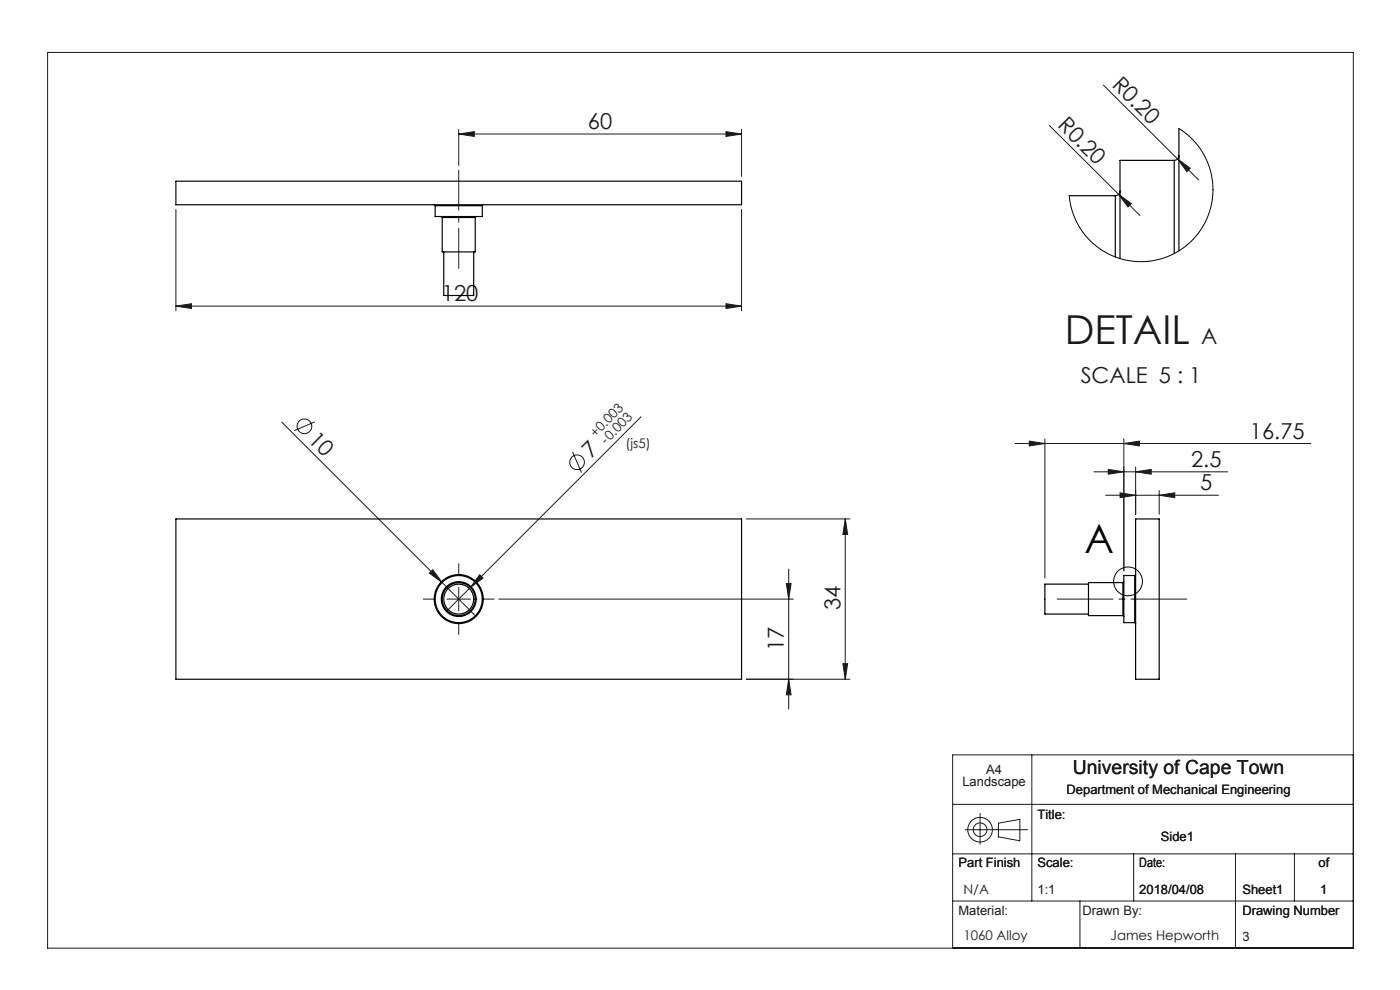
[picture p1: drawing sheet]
<svg xmlns="http://www.w3.org/2000/svg" width="297mm" height="210mm" viewBox="0 0 297 210" stroke-linecap="round" stroke-linejoin="round" font-family="sans-serif">
<g fill="none" stroke="#191924" stroke-width=".21">
<path d="M10.1 11.1h277v190h-277zM234.1 18l20.2 20.2M97.3 28.4l3.3-.5v1zM97.3 27.4v7.7M97.3 28.4h60M154 27.9l3.3 .5-3.3 .5zM157.3 27.4v10M222.6 26.6l19.2 19.1M249.8 33.7l2.7 2-.7 .7zM37.3 44.4v21.5M157.3 44.4v21.5M237.3 41.2l2.7 2-.7 .7z"/>
<path d="M37.3 64.9l3.3-.5v1zM37.3 64.9h120M154 64.4l3.3 .5-3.3 .5zM59.8 89.6l34 33.9M66.8 89.5l-4.4 1.9M121.5 95.9l1.9 4.4M136 88.4l-41.2 41.2M215.3 94.1h62.8M218.4 93.6l3.3 .5-3.3 .5zM221.7 93.1v29.5M235.1 99.6l3.3 .5-3.3 .5zM238.4 94.1l3.3-.5v1z"/>
<path d="M238.4 93.1v28M240.9 99.1v10M158.3 110.1h22M179.3 110.1l.5 3.3h-1zM179.3 110.1v34M232.1 100.1h28.3M234.6 105.1h23.9M237.6 104.5l3.3 .6-3.3 .5zM240.9 100.1l3.3-.5v1zM245.9 105.1l3.3-.6v1.1zM245.9 104.1v5M91.1 121.6l.7-.7 2 2.6z"/>
<path d="M93.8 123.5l7.1 7.1M94.8 127.1h5M97.3 124.6v5M101.8 121.9l.7 .7-2.7 2zM105.8 127.1h62.5M166.8 123.8h1l-.5 3.3zM167.3 120.7v29.7M158.3 144.1h22M167.3 144.1l.5 3.3h-1zM178.8 140.8h1l-.5 3.3zM202.1 170.6h85M204.8 176h13.2"/>
<path d="M207.9 172.5v6.6M211.8 177.5l4.5 .8M211.8 177.5v-2.9l4.6-.8v4.6M218.9 160.1v31M287.1 160.1h-85v41M202.1 191.1h85M202.1 181.1h85M229.1 191.1v10M240.5 181.1v10M262.1 181.1v20M274.6 181.1v10"/>
<circle cx="64.6" cy="90.4" r="1.56"/>
<circle cx="122.4" cy="98.1" r="1.56"/>
<circle cx="207.9" cy="176" r="1.45"/>
<circle cx="207.9" cy="176" r="2.61"/>
</g>
<circle cx="239.3" cy="123.3" r="3.1" fill="none" stroke="#000" stroke-width=".21"/>
<path d="M92.3 127.1h-2.5M97.3 122.1v-2.5M97.3 132.1v2.5M102.3 127.1h2.5" fill="none" stroke="#191924" stroke-width=".21" stroke-dasharray="15.2 1.3 1.3 1.3"/>
<path d="M97.3 56.9v-20.8" fill="none" stroke="#191924" stroke-width=".21" stroke-dasharray="15.2 1.3 1.3 1.3" stroke-dashoffset="6.7"/>
<path d="M251.8 127.1h-27.5" fill="none" stroke="#191924" stroke-width=".21" stroke-dasharray="15.2 1.3 1.3 1.3" stroke-dashoffset="3.4"/>
<g fill="#191924">
<path d="M91.1 121.6l.7-.7 2 2.6z"/>
<path d="M249.8 33.7l2.7 2-.7 .7z"/>
<path d="M237.3 41.2l2.7 2-.7 .7z"/>
<path d="M101.8 121.9l.7 .7-2.7 2z"/>
<path d="M154 64.4l3.3 .5-3.3 .5zM37.3 64.9l3.3-.5v1zM238.4 94.1l3.3-.5v1zM218.4 93.6l3.3 .5-3.3 .5z"/>
<path d="M97.3 28.4l3.3-.5v1zM154 27.9l3.3 .5-3.3 .5zM237.6 104.5l3.3 .6-3.3 .5zM245.9 105.1l3.3-.6v1.1zM235.1 99.6l3.3 .5-3.3 .5zM240.9 100.1l3.3-.5v1z"/>
<path d="M178.8 140.8h1l-.5 3.3zM179.3 110.1l.5 3.3h-1z"/>
<path d="M166.8 123.8h1l-.5 3.3zM167.3 144.1l.5 3.3h-1z"/>
</g>
<g fill="none" stroke="#000" stroke-width=".25">
<path d="M37.3 38.4h120v5h-120zM249.1 34h-11.5v20.8M249.1 34v19.8M250.1 33a1 1 0 0 1-1 1M250.1 27.3v25.9M92.1 43.4l.2 .2M92.3 43.6v2.3h10v-2.3M92.3 43.6h10M93.6 45.9l.2 .2M93.8 46.1v7.3h7v-7.3M93.8 46.1h7M94.1 53.4v9.3h6.4v-9.3"/>
<path d="M101 45.9l-.2 .2M102.5 43.4l-.2 .2M226.8 41.5h9.8M236.6 41.5v13M237.6 40.5a1 1 0 0 1-1 1M37.3 110.1h120v34h-120zM240.9 110.1h5v34h-5zM230.9 123.9h-9.2v6.4h9.2M238.2 130.6l.2 .2M238.2 123.6h-7.3v7h7.3M238.2 123.6v7M238.4 123.4l-.2 .2"/>
<path d="M240.7 132.1l.2 .2M240.7 122.1h-2.3v10h2.3M240.7 122.1v10M240.9 121.9l-.2 .2"/>
<circle cx="97.3" cy="127.1" r="3.5"/>
<circle cx="97.3" cy="127.1" r="5"/>
<circle cx="97.3" cy="127.1" r="3.2"/>
<circle cx="97.3" cy="127.1" r="5.2"/>
<circle cx="97.3" cy="127.1" r="3.7"/>
</g>
<path d="M250.1 27.3l1.7 1.2 1.4 1.3 1.2 1.4 1 1.7 .8 1.7 .6 1.8 .4 1.9 .1 2.1-.1 1.9-.4 1.9-.6 1.8-.8 1.7-1.1 1.6-1.2 1.5-1.4 1.3-1.7 1.2-1.6 .8-1.8 .7-2.1 .5-1.9 .2-1.9-.1-1.9-.2-1.9-.6-1.7-.7-1.7-1-1.5-1.2-1.4-1.3-1.2-1.6-1-1.8-.8-1.7-.5-1.9-.3-1.9" fill="none" stroke="#000" stroke-width=".21"/>
<text font-size="8.5" fill="#191924" x="225.9" y="73.1">DETAIL</text>
<text font-size="8.5" x="230" y="117.2">A</text>
<g font-size="4.7" fill="#191924">
<text x="235.7" y="18.2" transform="rotate(45 235.7 18.2)">R0.20</text>
<text x="124.7" y="27.4">60</text>
<text x="224.2" y="26.8" transform="rotate(45 224.2 26.8)">R0.20</text>
<text x="93.8" y="63.9">120</text>
<text x="254.8" y="73.1">A</text>
<text x="229.3" y="81.3">SCALE 5 : 1</text>
<text x="65.2" y="93.5" transform="rotate(45 65.2 93.5)">10</text>
<text x="265.2" y="93.1">16.75</text>
<text x="125.4" y="97.5" transform="rotate(-45 125.4 97.5)">7</text>
<text x="252.7" y="99.1">2.5</text>
<text x="254.6" y="104">5</text>
<text x="178.3" y="129.3" transform="rotate(-90 178.3 129.3)">34</text>
<text x="166.3" y="138.2" transform="rotate(-90 166.3 138.2)">17</text>
</g>
<text font-size="4.1" fill="#191924" x="227.6" y="164.3">University of Cape Town</text>
<g font-size="2.8" fill="#191924">
<text x="126.3" y="92.8" transform="rotate(-45 126.3 92.8)">+0.003</text>
<text x="128.5" y="94.5" transform="rotate(-45 128.5 94.5)">-0.003</text>
<text x="132.7" y="95.1">(js5)</text>
<text x="204.4" y="189.6">N/A</text>
<text x="204.4" y="199.4">1060 Alloy</text>
<text x="235.6" y="199.4">James Hepworth</text>
</g>
<g font-size="2.7" fill="#191924">
<text x="204.2" y="166.8">Landscape</text>
<text x="209.2" y="164.2">A4</text>
<text x="220.1" y="173.7">Title:</text>
<text x="226.3" y="168.5">Department of Mechanical Engineering</text>
<text x="246.3" y="178.4">Side1</text>
<text x="203.3" y="184">Part Finish</text>
<text x="220.1" y="184">Scale:</text>
<text x="241.7" y="184">Date:</text>
<text x="279.7" y="184">of</text>
<text x="220.1" y="189.6">1:1</text>
<text x="241.7" y="189.6">2018/04/08</text>
<text x="263.6" y="189.6">Sheet1</text>
<text x="280.1" y="189.6">1</text>
<text x="203.3" y="194.1">Material:</text>
<text x="229.6" y="194.1">Drawn By:</text>
<text x="263.6" y="194.1">Drawing Number</text>
<text x="263.6" y="199.6">3</text>
</g>
</svg>
